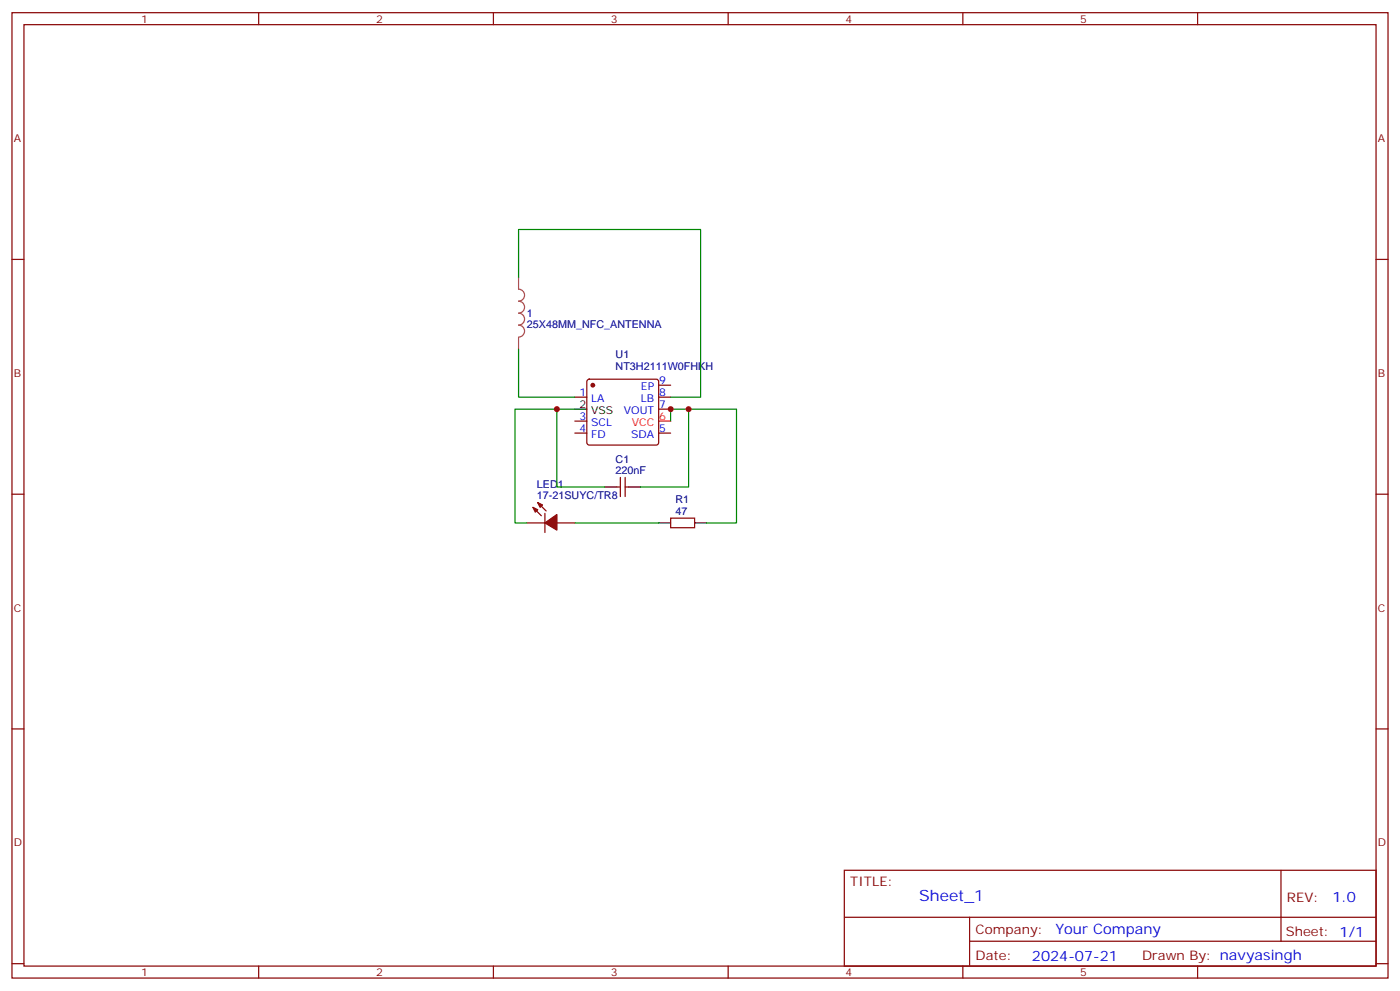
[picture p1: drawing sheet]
<svg xmlns="http://www.w3.org/2000/svg" width="412mm" height="292mm" viewBox="0 0 412 292" stroke-linecap="round" stroke-linejoin="round" font-family="sans-serif">
<g fill="none" stroke="#870000" stroke-width=".35">
<path d="M3.5 3.7h405.4v284.4h-405.4zM7.1 7.3h398.2v277.3h-398.2zM76.2 3.7v3.6M145.3 3.7v3.6M214.5 3.7v3.6M283.6 3.7v3.6M352.8 3.7v3.6M3.5 76.4h3.6M405.3 76.4h3.6M169.3 117h3.6M173.1 111.9l.5-.2h19.7l.5 .2 .2 .5v18l-.2 .5-.5 .2h-19.7l-.5-.2-.2-.5v-18zM194 113.5h3.6"/>
<path d="M194 117h3.6M169.3 127.6h3.6M169.3 124h3.6M194 120.5h3.6M194 127.6h3.6M3.5 145.6h3.6M155.2 154h5.3M157 149.4l2.5 2.5M158.4 148l2.5 2.5M160.5 151.2v5.6M164 154h5.3M181.7 143.4h1"/>
<path d="M182.7 140.6v5.7M184.1 140.6v5.7M184.1 143.4h1.1M197.6 152.6h7v2.8h-7zM405.3 145.6h3.6M3.5 214.7h3.6M405.3 214.7h3.6M248.7 256.3h156.6v28.3h-156.6zM377.3 256.4v20.8M248.7 270.2h156.5M285.6 277.2h119.6M285.6 270.2v14.1"/>
<path d="M3.5 283.8h3.6M76.2 284.6v3.5M145.3 284.6v3.5M214.5 284.6v3.5M283.6 284.6v3.5M352.8 284.6v3.5M405.3 283.8h3.6"/>
</g>
<path d="M194 124h3.6" fill="none" stroke="#f00" stroke-width=".35"/>
<path d="M169.3 120.5h3.6M178.2 143.4h3.5M185.2 143.4h3.5M194 154h3.6M204.6 154h3.5" fill="none" stroke="#000" stroke-width=".35"/>
<g fill="#870000" stroke="#870000" stroke-width=".35">
<path d="M157 149.4l1.4 .7-.7 .7z"/>
<path d="M158.4 148l1.4 .7-.7 .7z"/>
<path d="M160.5 154l3.5-2.4v4.5z"/>
<circle cx="174.6" cy="113.5" r=".53"/>
</g>
<path d="M152.8 81.7v3.5a1.76 1.76 0 0 1 1.7 1.7 1.76 1.76 0 0 1-1.7 1.8 1.76 1.76 0 0 1 1.7 1.8 1.76 1.76 0 0 1-1.7 1.7 1.76 1.76 0 0 1 1.7 1.8 1.76 1.76 0 0 1-1.7 1.8 1.76 1.76 0 0 1 1.7 1.7 1.76 1.76 0 0 1-1.7 1.8M152.8 99.4v3.5" fill="none" stroke="#a64a4a" stroke-width=".35"/>
<path d="M152.8 81.7v-14.1h53.6v49.4h-8.8M152.8 102.9v14.1h16.5M164 120.5h-12.3v33.5h3.5M169.3 120.5h-5.3v22.9h14.2M202.8 120.5h-5.2v3.5M169.3 154h24.7M188.7 143.4h14.1v-22.9h14.2v33.5h-8.9" fill="none" stroke="#008700" stroke-width=".35"/>
<g fill="#c00">
<circle cx="164" cy="120.5" r=".88"/>
<circle cx="202.8" cy="120.5" r=".88"/>
<circle cx="197.6" cy="120.5" r=".88"/>
</g>
<text font-size="4.6" fill="#00f" x="270.8" y="265.4">Sheet_1</text>
<g font-size="4.2" fill="#00f">
<text x="392.5" y="265.6">1.0</text>
<text x="310.9" y="275.2">Your Company</text>
<text x="304" y="283">2024-07-21</text>
</g>
<g font-size="3.9" fill="#800">
<text x="250.5" y="260.9">TITLE:</text>
<text x="379.1" y="265.6">REV:</text>
<text x="287.4" y="275.1">Company:</text>
<text x="378.7" y="275.7">Sheet: 1/1</text>
<text x="287.4" y="282.8">Date:</text>
<text x="336.4" y="282.9">Drawn By: navyasingh</text>
</g>
<g font-size="3.2" fill="#800">
<text x="41.6" y="6.7">1</text>
<text x="110.8" y="6.7">2</text>
<text x="179.9" y="6.7">3</text>
<text x="249.1" y="6.7">4</text>
<text x="318.2" y="6.7">5</text>
<text x="4.1" y="41.8">A</text>
<text x="405.9" y="41.8">A</text>
<text x="4.1" y="111">B</text>
<text x="405.9" y="111">B</text>
<text x="4.1" y="180.1">C</text>
<text x="405.9" y="180.1">C</text>
<text x="4.1" y="249.3">D</text>
<text x="405.9" y="249.3">D</text>
<text x="41.6" y="287.5">1</text>
<text x="110.8" y="287.5">2</text>
<text x="179.9" y="287.5">3</text>
<text x="249.1" y="287.5">4</text>
<text x="318.2" y="287.5">5</text>
</g>
<g font-size="3.2" fill="#000080">
<text x="155.2" y="93.4">1</text>
<text x="155.2" y="96.6">25X48MM_NFC_ANTENNA</text>
<text x="181.3" y="105.6">U1</text>
<text x="181.3" y="108.8">NT3H2111W0FHKH</text>
<text x="181.3" y="136.3">C1</text>
<text x="158.2" y="143.7">LED1</text>
<text x="181.3" y="139.6">220nF</text>
<text x="158.2" y="147">17-21SUYC/TR8</text>
<text x="199" y="148.3">R1</text>
<text x="199" y="151.6">47</text>
</g>
<g font-size="3.2" fill="#00f">
<text x="194.2" y="113.1">9</text>
<text x="170.7" y="116.6">1</text>
<text x="174.2" y="118.4">LA</text>
<text x="188.8" y="118.4">LB</text>
<text x="188.8" y="114.9">EP</text>
<text x="194.2" y="116.6">8</text>
<text x="170.7" y="123.7">3</text>
<text x="174.2" y="125.4">SCL</text>
<text x="183.8" y="121.9">VOUT</text>
<text x="194.2" y="120.2">7</text>
<text x="170.7" y="127.2">4</text>
<text x="174.2" y="129">FD</text>
<text x="185.9" y="129">SDA</text>
<text x="194.2" y="127.2">5</text>
</g>
<g font-size="3.2">
<text x="170.7" y="120.2">2</text>
<text x="174.2" y="121.9">VSS</text>
</g>
<g font-size="3.2" fill="#f00">
<text x="186.1" y="125.4">VCC</text>
<text x="194.2" y="123.7">6</text>
</g>
</svg>
